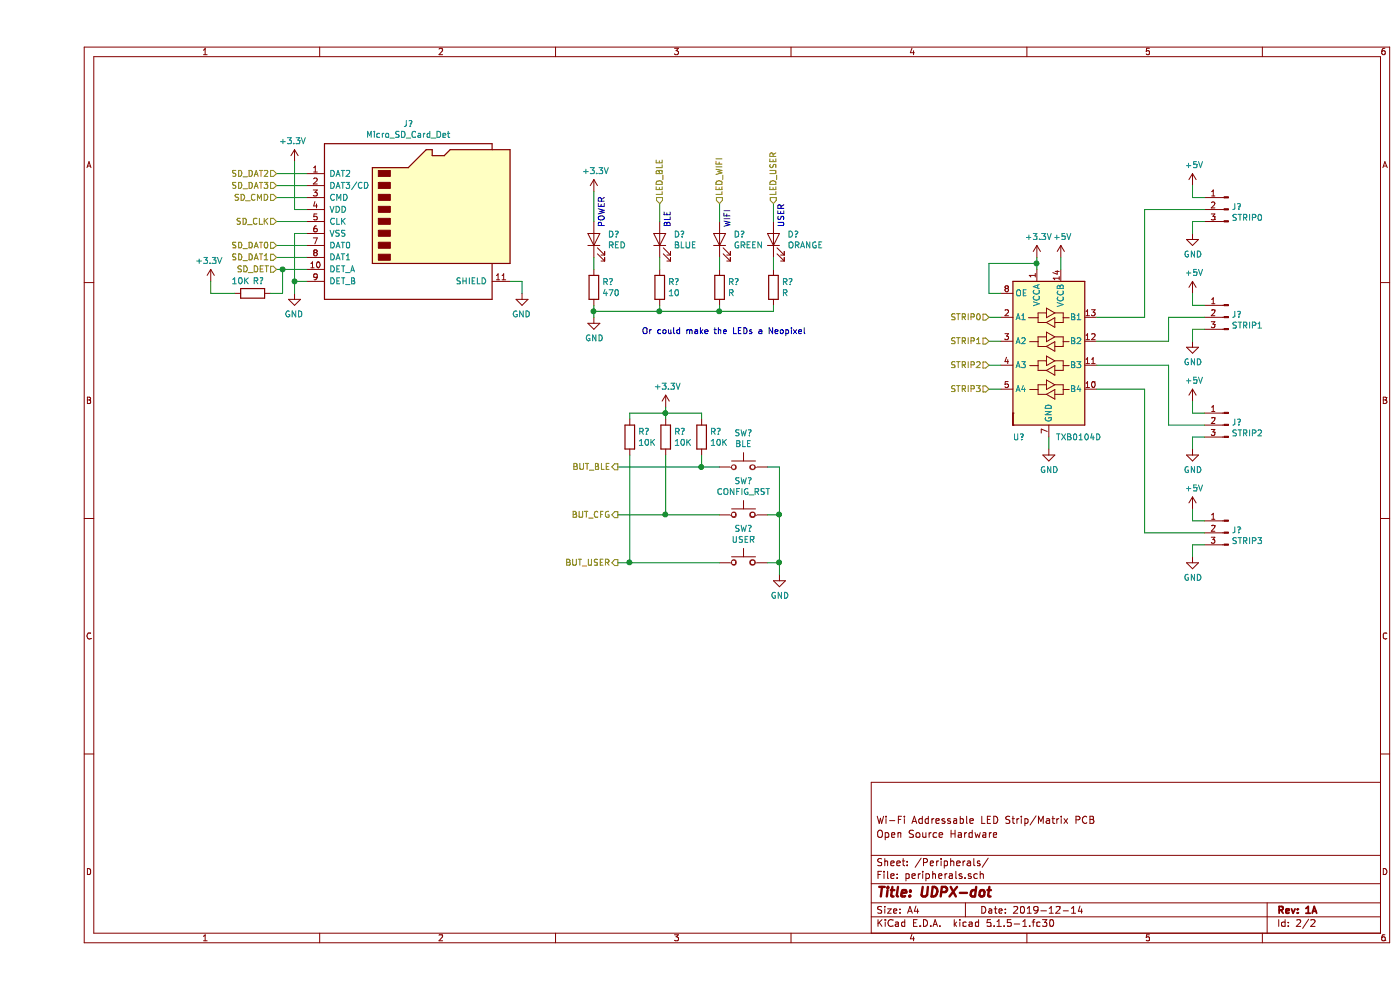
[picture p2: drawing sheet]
EESchema Schematic File Version 4
EELAYER 30 0
EELAYER END
$Descr A4 11693 8268
encoding utf-8
Sheet 2 2
Title "UDPX-dot"
Date "2019-12-14"
Rev "1A"
Comp ""
Comment1 "Open Source Hardware"
Comment2 "Wi-Fi Addressable LED Strip/Matrix PCB"
Comment3 ""
Comment4 ""
$EndDescr
$Comp
L Device:LED D?
U 1 1
P 4650 2000
AR Path="/5E10BB9A" Ref="D?"  Part="1" 
AR Path="/5E0F8861/5E10BB9A" Ref="D?"  Part="1" 
F 0 "D?" V 4689 1882 50  0000 R CNN
F 1 "RED" V 4598 1882 50  0000 R CNN
F 2 "" H 4650 2000 50  0001 C CNN
F 3 "~" H 4650 2000 50  0001 C CNN
	1    4650 2000
	0    -1   -1   0   
$EndComp
$Comp
L Device:LED D?
U 1 1
P 5200 2000
AR Path="/5E10BBA0" Ref="D?"  Part="1" 
AR Path="/5E0F8861/5E10BBA0" Ref="D?"  Part="1" 
F 0 "D?" V 5239 1883 50  0000 R CNN
F 1 "BLUE" V 5148 1883 50  0000 R CNN
F 2 "" H 5200 2000 50  0001 C CNN
F 3 "~" H 5200 2000 50  0001 C CNN
	1    5200 2000
	0    -1   -1   0   
$EndComp
$Comp
L Device:LED D?
U 1 1
P 5700 2000
AR Path="/5E10BBA6" Ref="D?"  Part="1" 
AR Path="/5E0F8861/5E10BBA6" Ref="D?"  Part="1" 
F 0 "D?" V 5739 1882 50  0000 R CNN
F 1 "GREEN" V 5648 1882 50  0000 R CNN
F 2 "" H 5700 2000 50  0001 C CNN
F 3 "~" H 5700 2000 50  0001 C CNN
	1    5700 2000
	0    -1   -1   0   
$EndComp
Text Notes 4750 1900 1    50   ~ 0
POWER
Text Notes 5300 1900 1    50   ~ 0
BLE
Text Notes 5800 1900 1    50   ~ 0
WIFI
$Comp
L Device:LED D?
U 1 1
P 6150 2000
AR Path="/5E10BBAF" Ref="D?"  Part="1" 
AR Path="/5E0F8861/5E10BBAF" Ref="D?"  Part="1" 
F 0 "D?" V 6189 1882 50  0000 R CNN
F 1 "ORANGE" V 6098 1882 50  0000 R CNN
F 2 "" H 6150 2000 50  0001 C CNN
F 3 "~" H 6150 2000 50  0001 C CNN
	1    6150 2000
	0    -1   -1   0   
$EndComp
Text Notes 6250 1900 1    50   ~ 0
USER
$Comp
L Device:R R?
U 1 1
P 6150 2400
AR Path="/5E10BBB6" Ref="R?"  Part="1" 
AR Path="/5E0F8861/5E10BBB6" Ref="R?"  Part="1" 
F 0 "R?" H 6220 2446 50  0000 L CNN
F 1 "R" H 6220 2355 50  0000 L CNN
F 2 "" V 6080 2400 50  0001 C CNN
F 3 "~" H 6150 2400 50  0001 C CNN
	1    6150 2400
	1    0    0    -1  
$EndComp
$Comp
L Device:R R?
U 1 1
P 5700 2400
AR Path="/5E10BBBC" Ref="R?"  Part="1" 
AR Path="/5E0F8861/5E10BBBC" Ref="R?"  Part="1" 
F 0 "R?" H 5770 2446 50  0000 L CNN
F 1 "R" H 5770 2355 50  0000 L CNN
F 2 "" V 5630 2400 50  0001 C CNN
F 3 "~" H 5700 2400 50  0001 C CNN
	1    5700 2400
	1    0    0    -1  
$EndComp
$Comp
L Device:R R?
U 1 1
P 5200 2400
AR Path="/5E10BBC2" Ref="R?"  Part="1" 
AR Path="/5E0F8861/5E10BBC2" Ref="R?"  Part="1" 
F 0 "R?" H 5270 2446 50  0000 L CNN
F 1 "10" H 5270 2355 50  0000 L CNN
F 2 "" V 5130 2400 50  0001 C CNN
F 3 "~" H 5200 2400 50  0001 C CNN
	1    5200 2400
	1    0    0    -1  
$EndComp
$Comp
L Device:R R?
U 1 1
P 4650 2400
AR Path="/5E10BBC8" Ref="R?"  Part="1" 
AR Path="/5E0F8861/5E10BBC8" Ref="R?"  Part="1" 
F 0 "R?" H 4720 2446 50  0000 L CNN
F 1 "470" H 4720 2355 50  0000 L CNN
F 2 "" V 4580 2400 50  0001 C CNN
F 3 "~" H 4650 2400 50  0001 C CNN
	1    4650 2400
	1    0    0    -1  
$EndComp
Wire Wire Line
	6150 2250 6150 2150
Wire Wire Line
	5700 2250 5700 2150
Wire Wire Line
	5200 2150 5200 2250
Wire Wire Line
	4650 2250 4650 2150
Wire Wire Line
	4650 2550 4650 2600
Wire Wire Line
	4650 2600 5200 2600
Wire Wire Line
	6150 2600 6150 2550
Connection ~ 4650 2600
Wire Wire Line
	4650 2600 4650 2650
Wire Wire Line
	5700 2550 5700 2600
Connection ~ 5700 2600
Wire Wire Line
	5700 2600 6150 2600
Wire Wire Line
	5200 2550 5200 2600
Connection ~ 5200 2600
Wire Wire Line
	5200 2600 5700 2600
$Comp
L power:GND #PWR?
U 1 1
P 4650 2650
AR Path="/5E10BBDD" Ref="#PWR?"  Part="1" 
AR Path="/5E0F8861/5E10BBDD" Ref="#PWR?"  Part="1" 
F 0 "#PWR?" H 4650 2400 50  0001 C CNN
F 1 "GND" H 4655 2477 50  0000 C CNN
F 2 "" H 4650 2650 50  0001 C CNN
F 3 "" H 4650 2650 50  0001 C CNN
	1    4650 2650
	1    0    0    -1  
$EndComp
$Comp
L power:+3.3V #PWR?
U 1 1
P 4650 1600
AR Path="/5E10BBE3" Ref="#PWR?"  Part="1" 
AR Path="/5E0F8861/5E10BBE3" Ref="#PWR?"  Part="1" 
F 0 "#PWR?" H 4650 1450 50  0001 C CNN
F 1 "+3.3V" H 4665 1773 50  0000 C CNN
F 2 "" H 4650 1600 50  0001 C CNN
F 3 "" H 4650 1600 50  0001 C CNN
	1    4650 1600
	1    0    0    -1  
$EndComp
Wire Wire Line
	4650 1600 4650 1850
Wire Wire Line
	5200 1700 5200 1850
Wire Wire Line
	5700 1700 5700 1850
Wire Wire Line
	6150 1700 6150 1850
$Comp
L Connector:Conn_01x03_Male J?
U 1 1
P 9950 1750
AR Path="/5E112CF6" Ref="J?"  Part="1" 
AR Path="/5E0F8861/5E112CF6" Ref="J?"  Part="1" 
F 0 "J?" H 9922 1774 50  0000 R CNN
F 1 "STRIP0" H 9922 1683 50  0000 R CNN
F 2 "Connector_PinHeader_2.54mm:PinHeader_1x03_P2.54mm_Vertical" H 9950 1750 50  0001 C CNN
F 3 "~" H 9950 1750 50  0001 C CNN
	1    9950 1750
	-1   0    0    -1  
$EndComp
$Comp
L power:+5V #PWR?
U 1 1
P 9650 1550
AR Path="/5E112CFC" Ref="#PWR?"  Part="1" 
AR Path="/5E0F8861/5E112CFC" Ref="#PWR?"  Part="1" 
F 0 "#PWR?" H 9650 1400 50  0001 C CNN
F 1 "+5V" H 9665 1723 50  0000 C CNN
F 2 "" H 9650 1550 50  0001 C CNN
F 3 "" H 9650 1550 50  0001 C CNN
	1    9650 1550
	1    0    0    -1  
$EndComp
Wire Wire Line
	9650 1550 9650 1650
Wire Wire Line
	9650 1650 9750 1650
Wire Wire Line
	9750 1850 9650 1850
Wire Wire Line
	9650 1850 9650 1950
$Comp
L power:GND #PWR?
U 1 1
P 9650 1950
AR Path="/5E112D06" Ref="#PWR?"  Part="1" 
AR Path="/5E0F8861/5E112D06" Ref="#PWR?"  Part="1" 
F 0 "#PWR?" H 9650 1700 50  0001 C CNN
F 1 "GND" H 9655 1777 50  0000 C CNN
F 2 "" H 9650 1950 50  0001 C CNN
F 3 "" H 9650 1950 50  0001 C CNN
	1    9650 1950
	1    0    0    -1  
$EndComp
$Comp
L Connector:Conn_01x03_Male J?
U 1 1
P 9950 2650
AR Path="/5E112D0E" Ref="J?"  Part="1" 
AR Path="/5E0F8861/5E112D0E" Ref="J?"  Part="1" 
F 0 "J?" H 9922 2674 50  0000 R CNN
F 1 "STRIP1" H 9922 2583 50  0000 R CNN
F 2 "Connector_PinHeader_2.54mm:PinHeader_1x03_P2.54mm_Vertical" H 9950 2650 50  0001 C CNN
F 3 "~" H 9950 2650 50  0001 C CNN
	1    9950 2650
	-1   0    0    -1  
$EndComp
$Comp
L power:+5V #PWR?
U 1 1
P 9650 2450
AR Path="/5E112D14" Ref="#PWR?"  Part="1" 
AR Path="/5E0F8861/5E112D14" Ref="#PWR?"  Part="1" 
F 0 "#PWR?" H 9650 2300 50  0001 C CNN
F 1 "+5V" H 9665 2623 50  0000 C CNN
F 2 "" H 9650 2450 50  0001 C CNN
F 3 "" H 9650 2450 50  0001 C CNN
	1    9650 2450
	1    0    0    -1  
$EndComp
Wire Wire Line
	9650 2450 9650 2550
Wire Wire Line
	9650 2550 9750 2550
Wire Wire Line
	9750 2750 9650 2750
Wire Wire Line
	9650 2750 9650 2850
$Comp
L power:GND #PWR?
U 1 1
P 9650 2850
AR Path="/5E112D1E" Ref="#PWR?"  Part="1" 
AR Path="/5E0F8861/5E112D1E" Ref="#PWR?"  Part="1" 
F 0 "#PWR?" H 9650 2600 50  0001 C CNN
F 1 "GND" H 9655 2677 50  0000 C CNN
F 2 "" H 9650 2850 50  0001 C CNN
F 3 "" H 9650 2850 50  0001 C CNN
	1    9650 2850
	1    0    0    -1  
$EndComp
$Comp
L Connector:Conn_01x03_Male J?
U 1 1
P 9950 3550
AR Path="/5E112D26" Ref="J?"  Part="1" 
AR Path="/5E0F8861/5E112D26" Ref="J?"  Part="1" 
F 0 "J?" H 9922 3574 50  0000 R CNN
F 1 "STRIP2" H 9922 3483 50  0000 R CNN
F 2 "Connector_PinHeader_2.54mm:PinHeader_1x03_P2.54mm_Vertical" H 9950 3550 50  0001 C CNN
F 3 "~" H 9950 3550 50  0001 C CNN
	1    9950 3550
	-1   0    0    -1  
$EndComp
$Comp
L power:+5V #PWR?
U 1 1
P 9650 3350
AR Path="/5E112D2C" Ref="#PWR?"  Part="1" 
AR Path="/5E0F8861/5E112D2C" Ref="#PWR?"  Part="1" 
F 0 "#PWR?" H 9650 3200 50  0001 C CNN
F 1 "+5V" H 9665 3523 50  0000 C CNN
F 2 "" H 9650 3350 50  0001 C CNN
F 3 "" H 9650 3350 50  0001 C CNN
	1    9650 3350
	1    0    0    -1  
$EndComp
Wire Wire Line
	9650 3350 9650 3450
Wire Wire Line
	9650 3450 9750 3450
Wire Wire Line
	9750 3650 9650 3650
Wire Wire Line
	9650 3650 9650 3750
$Comp
L power:GND #PWR?
U 1 1
P 9650 3750
AR Path="/5E112D36" Ref="#PWR?"  Part="1" 
AR Path="/5E0F8861/5E112D36" Ref="#PWR?"  Part="1" 
F 0 "#PWR?" H 9650 3500 50  0001 C CNN
F 1 "GND" H 9655 3577 50  0000 C CNN
F 2 "" H 9650 3750 50  0001 C CNN
F 3 "" H 9650 3750 50  0001 C CNN
	1    9650 3750
	1    0    0    -1  
$EndComp
$Comp
L Connector:Micro_SD_Card_Det J?
U 1 1
P 3150 1850
AR Path="/5E1220B4" Ref="J?"  Part="1" 
AR Path="/5E0F8861/5E1220B4" Ref="J?"  Part="1" 
F 0 "J?" H 3100 2667 50  0000 C CNN
F 1 "Micro_SD_Card_Det" H 3100 2576 50  0000 C CNN
F 2 "" H 5200 2550 50  0001 C CNN
F 3 "https://www.hirose.com/product/en/download_file/key_name/DM3/category/Catalog/doc_file_id/49662/?file_category_id=4&item_id=195&is_series=1" H 3150 1950 50  0001 C CNN
	1    3150 1850
	1    0    0    -1  
$EndComp
Wire Wire Line
	2250 1750 2150 1750
Wire Wire Line
	2150 1750 2150 1350
$Comp
L power:+3.3V #PWR?
U 1 1
P 2150 1350
AR Path="/5E1220C2" Ref="#PWR?"  Part="1" 
AR Path="/5E0F8861/5E1220C2" Ref="#PWR?"  Part="1" 
F 0 "#PWR?" H 2150 1200 50  0001 C CNN
F 1 "+3.3V" H 2165 1523 50  0000 C CNN
F 2 "" H 2150 1350 50  0001 C CNN
F 3 "" H 2150 1350 50  0001 C CNN
	1    2150 1350
	-1   0    0    -1  
$EndComp
Wire Wire Line
	2250 1950 2150 1950
Wire Wire Line
	2150 1950 2150 2350
$Comp
L power:GND #PWR?
U 1 1
P 2150 2450
AR Path="/5E1220CA" Ref="#PWR?"  Part="1" 
AR Path="/5E0F8861/5E1220CA" Ref="#PWR?"  Part="1" 
F 0 "#PWR?" H 2150 2200 50  0001 C CNN
F 1 "GND" H 2155 2277 50  0000 C CNN
F 2 "" H 2150 2450 50  0001 C CNN
F 3 "" H 2150 2450 50  0001 C CNN
	1    2150 2450
	-1   0    0    -1  
$EndComp
Wire Wire Line
	2250 2250 2050 2250
Wire Wire Line
	2250 2350 2150 2350
Connection ~ 2150 2350
Wire Wire Line
	2150 2350 2150 2450
Text HLabel 5200 1700 1    50   Input ~ 0
LED_BLE
Text HLabel 5700 1700 1    50   Input ~ 0
LED_WIFI
Text HLabel 6150 1700 1    50   Input ~ 0
LED_USER
Text HLabel 7950 2650 0    50   Input ~ 0
STRIP0
Text HLabel 7950 2850 0    50   Input ~ 0
STRIP1
Text HLabel 7950 3050 0    50   Input ~ 0
STRIP2
Text HLabel 2000 1450 0    50   Input ~ 0
SD_DAT2
Text HLabel 2000 1550 0    50   Input ~ 0
SD_DAT3
Text HLabel 2000 1650 0    50   Input ~ 0
SD_CMD
Text HLabel 2000 1850 0    50   Input ~ 0
SD_CLK
Text HLabel 2000 2050 0    50   Input ~ 0
SD_DAT0
Text HLabel 2000 2150 0    50   Input ~ 0
SD_DAT1
Text HLabel 2000 2250 0    50   Input ~ 0
SD_DET
$Comp
L power:GND #PWR?
U 1 1
P 4050 2450
AR Path="/5E13A012" Ref="#PWR?"  Part="1" 
AR Path="/5E0F8861/5E13A012" Ref="#PWR?"  Part="1" 
F 0 "#PWR?" H 4050 2200 50  0001 C CNN
F 1 "GND" H 4055 2277 50  0000 C CNN
F 2 "" H 4050 2450 50  0001 C CNN
F 3 "" H 4050 2450 50  0001 C CNN
	1    4050 2450
	-1   0    0    -1  
$EndComp
Wire Wire Line
	4050 2450 4050 2350
Wire Wire Line
	4050 2350 3950 2350
Wire Wire Line
	2000 2150 2250 2150
Wire Wire Line
	2250 2050 2000 2050
Wire Wire Line
	2250 1850 2000 1850
Wire Wire Line
	2000 1650 2250 1650
Wire Wire Line
	2250 1550 2000 1550
Wire Wire Line
	2000 1450 2250 1450
$Comp
L Device:R R?
U 1 1
P 1800 2450
F 0 "R?" V 1900 2400 50  0000 C CNN
F 1 "10K" V 1900 2550 50  0000 C CNN
F 2 "" V 1730 2450 50  0001 C CNN
F 3 "~" H 1800 2450 50  0001 C CNN
	1    1800 2450
	0    -1   -1   0   
$EndComp
Wire Wire Line
	1950 2450 2050 2450
Wire Wire Line
	2050 2450 2050 2250
Connection ~ 2050 2250
Wire Wire Line
	2050 2250 2000 2250
Wire Wire Line
	1650 2450 1450 2450
Wire Wire Line
	1450 2450 1450 2350
$Comp
L power:+3.3V #PWR?
U 1 1
P 1450 2350
AR Path="/5E146D48" Ref="#PWR?"  Part="1" 
AR Path="/5E0F8861/5E146D48" Ref="#PWR?"  Part="1" 
F 0 "#PWR?" H 1450 2200 50  0001 C CNN
F 1 "+3.3V" H 1465 2523 50  0000 C CNN
F 2 "" H 1450 2350 50  0001 C CNN
F 3 "" H 1450 2350 50  0001 C CNN
	1    1450 2350
	-1   0    0    -1  
$EndComp
$Comp
L Switch:SW_Push SW?
U 1 1
P 5900 3900
F 0 "SW?" H 5900 4185 50  0000 C CNN
F 1 "BLE" H 5900 4094 50  0000 C CNN
F 2 "" H 5900 4100 50  0001 C CNN
F 3 "~" H 5900 4100 50  0001 C CNN
	1    5900 3900
	1    0    0    -1  
$EndComp
$Comp
L Switch:SW_Push SW?
U 1 1
P 5900 4300
F 0 "SW?" H 5900 4585 50  0000 C CNN
F 1 "CONFIG_RST" H 5900 4494 50  0000 C CNN
F 2 "CONFIG_RST" H 5900 4500 50  0001 C CNN
F 3 "~" H 5900 4500 50  0001 C CNN
	1    5900 4300
	1    0    0    -1  
$EndComp
Text Notes 5050 2800 0    50   ~ 0
Or could make the LEDs a Neopixel
$Comp
L Switch:SW_Push SW?
U 1 1
P 5900 4700
F 0 "SW?" H 5900 4985 50  0000 C CNN
F 1 "USER" H 5900 4894 50  0000 C CNN
F 2 "CONFIG_RST" H 5900 4900 50  0001 C CNN
F 3 "~" H 5900 4900 50  0001 C CNN
	1    5900 4700
	1    0    0    -1  
$EndComp
Wire Wire Line
	6100 3900 6200 3900
Wire Wire Line
	6200 3900 6200 4300
Wire Wire Line
	6100 4300 6200 4300
Connection ~ 6200 4300
Wire Wire Line
	6200 4300 6200 4700
Wire Wire Line
	6100 4700 6200 4700
Connection ~ 6200 4700
Wire Wire Line
	6200 4700 6200 4800
$Comp
L power:GND #PWR?
U 1 1
P 6200 4800
AR Path="/5E4D88B0" Ref="#PWR?"  Part="1" 
AR Path="/5E0F8861/5E4D88B0" Ref="#PWR?"  Part="1" 
F 0 "#PWR?" H 6200 4550 50  0001 C CNN
F 1 "GND" H 6205 4627 50  0000 C CNN
F 2 "" H 6200 4800 50  0001 C CNN
F 3 "" H 6200 4800 50  0001 C CNN
	1    6200 4800
	1    0    0    -1  
$EndComp
Wire Wire Line
	5250 4300 5250 3800
Wire Wire Line
	5250 4300 5700 4300
Wire Wire Line
	4950 4700 4950 3800
Wire Wire Line
	4950 4700 5700 4700
Wire Wire Line
	5250 4300 4850 4300
Connection ~ 5250 4300
Wire Wire Line
	4850 4700 4950 4700
Connection ~ 4950 4700
Text HLabel 4850 3900 0    50   Output ~ 0
BUT_BLE
Text HLabel 4850 4300 0    50   Output ~ 0
BUT_CFG
Text HLabel 4850 4700 0    50   Output ~ 0
BUT_USER
$Comp
L power:+3.3V #PWR?
U 1 1
P 5250 3400
AR Path="/5E4EEAD2" Ref="#PWR?"  Part="1" 
AR Path="/5E0F8861/5E4EEAD2" Ref="#PWR?"  Part="1" 
F 0 "#PWR?" H 5250 3250 50  0001 C CNN
F 1 "+3.3V" H 5265 3573 50  0000 C CNN
F 2 "" H 5250 3400 50  0001 C CNN
F 3 "" H 5250 3400 50  0001 C CNN
	1    5250 3400
	1    0    0    -1  
$EndComp
Wire Wire Line
	5250 3400 5250 3450
Connection ~ 5250 3450
Wire Wire Line
	5250 3450 5250 3500
Wire Wire Line
	5250 3450 4950 3450
Wire Wire Line
	4950 3450 4950 3500
Connection ~ 5550 3900
Wire Wire Line
	5550 3900 4850 3900
Wire Wire Line
	5550 3900 5700 3900
Wire Wire Line
	5550 3450 5250 3450
Wire Wire Line
	5550 3900 5550 3800
Wire Wire Line
	5550 3500 5550 3450
$Comp
L Device:R R?
U 1 1
P 5550 3650
AR Path="/5E4D9E0D" Ref="R?"  Part="1" 
AR Path="/5E0F8861/5E4D9E0D" Ref="R?"  Part="1" 
F 0 "R?" H 5620 3696 50  0000 L CNN
F 1 "10K" H 5620 3605 50  0000 L CNN
F 2 "" V 5480 3650 50  0001 C CNN
F 3 "~" H 5550 3650 50  0001 C CNN
	1    5550 3650
	1    0    0    -1  
$EndComp
$Comp
L Device:R R?
U 1 1
P 5250 3650
AR Path="/5E4DAD06" Ref="R?"  Part="1" 
AR Path="/5E0F8861/5E4DAD06" Ref="R?"  Part="1" 
F 0 "R?" H 5320 3696 50  0000 L CNN
F 1 "10K" H 5320 3605 50  0000 L CNN
F 2 "" V 5180 3650 50  0001 C CNN
F 3 "~" H 5250 3650 50  0001 C CNN
	1    5250 3650
	1    0    0    -1  
$EndComp
$Comp
L Device:R R?
U 1 1
P 4950 3650
AR Path="/5E4DAFC4" Ref="R?"  Part="1" 
AR Path="/5E0F8861/5E4DAFC4" Ref="R?"  Part="1" 
F 0 "R?" H 5020 3696 50  0000 L CNN
F 1 "10K" H 5020 3605 50  0000 L CNN
F 2 "" V 4880 3650 50  0001 C CNN
F 3 "~" H 4950 3650 50  0001 C CNN
	1    4950 3650
	1    0    0    -1  
$EndComp
$Comp
L Connector:Conn_01x03_Male J?
U 1 1
P 9950 4450
AR Path="/5E739640" Ref="J?"  Part="1" 
AR Path="/5E0F8861/5E739640" Ref="J?"  Part="1" 
F 0 "J?" H 9922 4474 50  0000 R CNN
F 1 "STRIP3" H 9922 4383 50  0000 R CNN
F 2 "Connector_PinHeader_2.54mm:PinHeader_1x03_P2.54mm_Vertical" H 9950 4450 50  0001 C CNN
F 3 "~" H 9950 4450 50  0001 C CNN
	1    9950 4450
	-1   0    0    -1  
$EndComp
$Comp
L power:+5V #PWR?
U 1 1
P 9650 4250
AR Path="/5E739646" Ref="#PWR?"  Part="1" 
AR Path="/5E0F8861/5E739646" Ref="#PWR?"  Part="1" 
F 0 "#PWR?" H 9650 4100 50  0001 C CNN
F 1 "+5V" H 9665 4423 50  0000 C CNN
F 2 "" H 9650 4250 50  0001 C CNN
F 3 "" H 9650 4250 50  0001 C CNN
	1    9650 4250
	1    0    0    -1  
$EndComp
Wire Wire Line
	9650 4250 9650 4350
Wire Wire Line
	9650 4350 9750 4350
Wire Wire Line
	9750 4550 9650 4550
Wire Wire Line
	9650 4550 9650 4650
$Comp
L power:GND #PWR?
U 1 1
P 9650 4650
AR Path="/5E739650" Ref="#PWR?"  Part="1" 
AR Path="/5E0F8861/5E739650" Ref="#PWR?"  Part="1" 
F 0 "#PWR?" H 9650 4400 50  0001 C CNN
F 1 "GND" H 9655 4477 50  0000 C CNN
F 2 "" H 9650 4650 50  0001 C CNN
F 3 "" H 9650 4650 50  0001 C CNN
	1    9650 4650
	1    0    0    -1  
$EndComp
Text HLabel 7950 3250 0    50   Input ~ 0
STRIP3
Wire Wire Line
	8050 2650 7950 2650
Wire Wire Line
	7950 2850 8050 2850
Wire Wire Line
	7950 3050 8050 3050
Wire Wire Line
	8050 3250 7950 3250
$Comp
L power:+5V #PWR?
U 1 1
P 8550 2150
AR Path="/5E8E903F" Ref="#PWR?"  Part="1" 
AR Path="/5E0F8861/5E8E903F" Ref="#PWR?"  Part="1" 
F 0 "#PWR?" H 8550 2000 50  0001 C CNN
F 1 "+5V" H 8565 2323 50  0000 C CNN
F 2 "" H 8550 2150 50  0001 C CNN
F 3 "" H 8550 2150 50  0001 C CNN
	1    8550 2150
	1    0    0    -1  
$EndComp
Wire Wire Line
	8550 2150 8550 2250
Wire Wire Line
	9250 4450 9750 4450
Wire Wire Line
	9250 1750 9750 1750
$Comp
L power:+3.3V #PWR?
U 1 1
P 8350 2150
AR Path="/5E901831" Ref="#PWR?"  Part="1" 
AR Path="/5E0F8861/5E901831" Ref="#PWR?"  Part="1" 
F 0 "#PWR?" H 8350 2000 50  0001 C CNN
F 1 "+3.3V" H 8365 2323 50  0000 C CNN
F 2 "" H 8350 2150 50  0001 C CNN
F 3 "" H 8350 2150 50  0001 C CNN
	1    8350 2150
	1    0    0    -1  
$EndComp
$Comp
L Logic_LevelTranslator:TXB0104D U?
U 1 1
P 8450 2950
F 0 "U?" H 8200 2250 50  0000 C CNN
F 1 "TXB0104D" H 8700 2250 50  0000 C CNN
F 2 "Package_SO:SOIC-14_3.9x8.7mm_P1.27mm" H 8450 2200 50  0001 C CNN
F 3 "http://www.ti.com/lit/ds/symlink/txb0104.pdf" H 8560 3045 50  0001 C CNN
	1    8450 2950
	1    0    0    -1  
$EndComp
Wire Wire Line
	9250 2650 8850 2650
Wire Wire Line
	9250 1750 9250 2650
Wire Wire Line
	8850 2850 9450 2850
Wire Wire Line
	9450 2850 9450 2650
Wire Wire Line
	9450 2650 9750 2650
Wire Wire Line
	9250 3250 8850 3250
Wire Wire Line
	9250 3250 9250 4450
Wire Wire Line
	8850 3050 9450 3050
Wire Wire Line
	9450 3050 9450 3550
Wire Wire Line
	9450 3550 9750 3550
Wire Wire Line
	8050 2450 7950 2450
Wire Wire Line
	7950 2450 7950 2200
Wire Wire Line
	8350 2250 8350 2200
Wire Wire Line
	8350 2200 7950 2200
Connection ~ 8350 2200
Wire Wire Line
	8350 2200 8350 2150
Wire Wire Line
	8450 3650 8450 3750
$Comp
L power:GND #PWR?
U 1 1
P 8450 3750
AR Path="/5E95F1FC" Ref="#PWR?"  Part="1" 
AR Path="/5E0F8861/5E95F1FC" Ref="#PWR?"  Part="1" 
F 0 "#PWR?" H 8450 3500 50  0001 C CNN
F 1 "GND" H 8455 3577 50  0000 C CNN
F 2 "" H 8450 3750 50  0001 C CNN
F 3 "" H 8450 3750 50  0001 C CNN
	1    8450 3750
	1    0    0    -1  
$EndComp
$EndSCHEMATC
